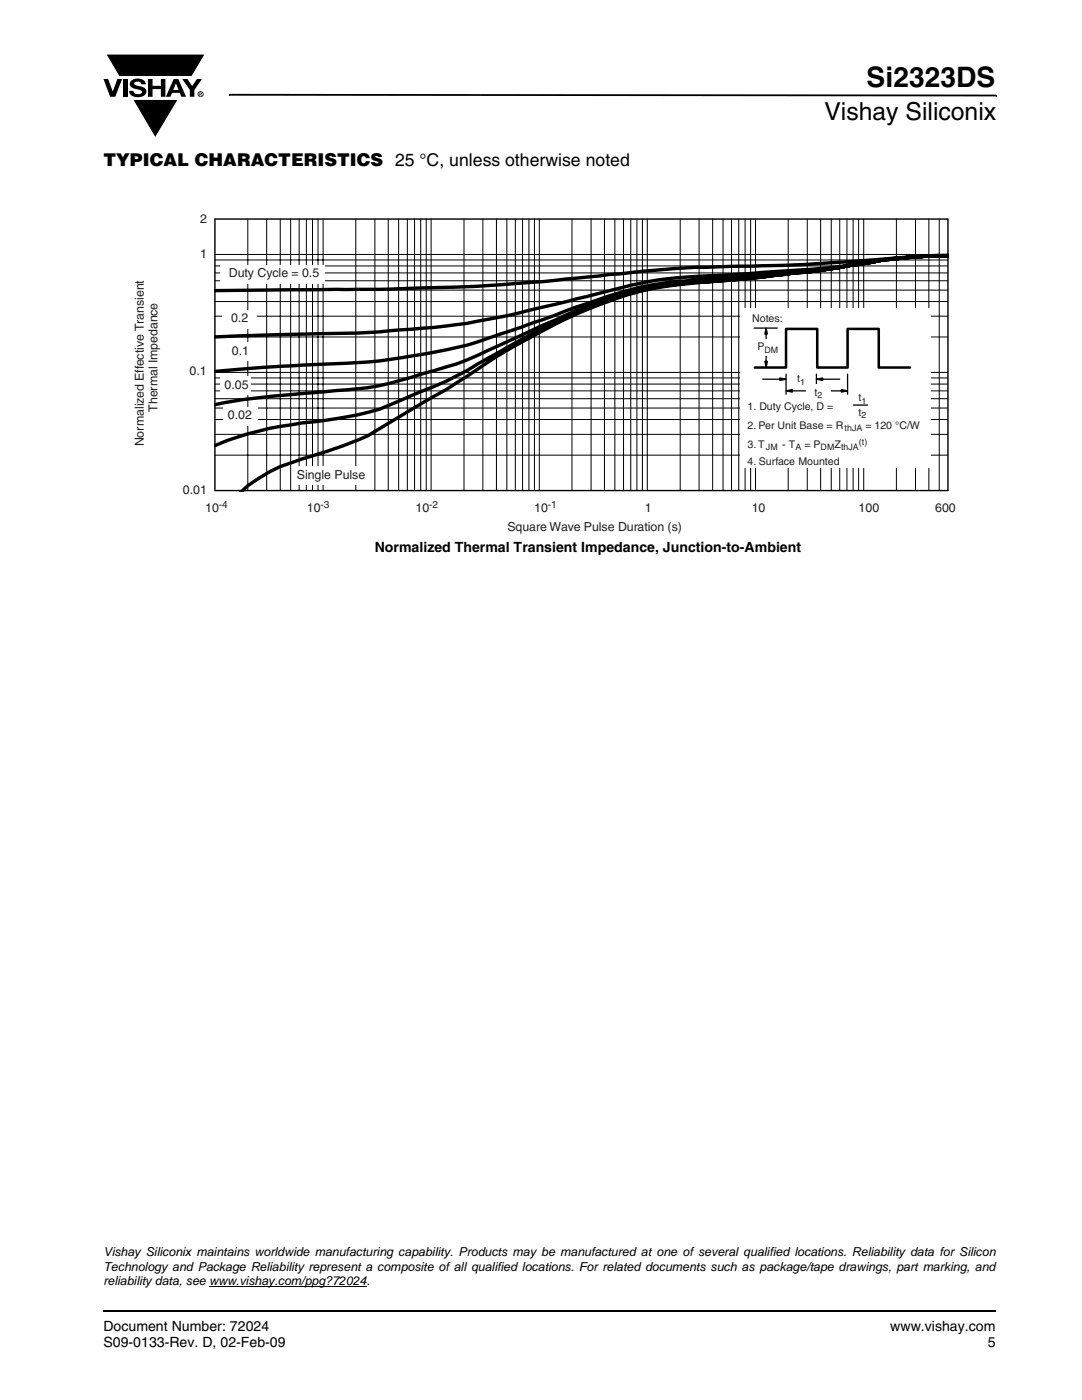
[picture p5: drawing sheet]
<svg xmlns="http://www.w3.org/2000/svg" width="216mm" height="279mm" viewBox="0 0 216 279" stroke-linecap="round" stroke-linejoin="round" font-family="sans-serif">
<path d="M20.5 261.5h.1v.4h-.1z" fill="#000"/>
<path d="M20.6 261.7h178.2" fill="none" stroke="#000" stroke-width=".36"/>
<path d="M20.6 10.7h20.5v17h-20.5z" fill="#fff"/>
<g fill="#000">
<path d="M20.6 15.8h1l.9 2.5 .9-2.5h1l-1.4 3.5h-1zM21.1 10.8h19.8l-2.6 4.5h-14.6zM24.5 15.8h.9v3.5h-.9zM26.2 16.1a2.08 2.08 0 0 1 2.8 .3l.1 .4h-.9a.78 .78 0 0 0-.7-.5 .78 .78 0 0 0-.7 .4l.2 .3 1 .2a1.06 1.06 0 0 1 1.2 1 1.06 1.06 0 0 1-1.1 1.1 1.71 1.71 0 0 1-2.3-1.2h.8a.95 .95 0 0 0 .8 .7 .95 .95 0 0 0 .9-.4 1.3 1.3 0 0 0-1.2-.6 1.02 1.02 0 0 1-1-.6 1.02 1.02 0 0 1 .1-1.1zM29.5 15.8h.9v1.3h1.7v-1.3h.9v3.5h-.9v-1.5h-1.7v1.5h-.9zM26.5 19.8h9.1l-4.6 7.7zM36.4 15.8h1l.9 1.4 1-1.4h1l-1.5 2.2v1.3h-.9v-1.4zM45.7 18.7h.2v.4h-.2zM45.9 18.7l152.9 .2v.3l-152.9-.1zM198.8 18.9h.1v.3h-.1z"/>
<path d="M35.1 16.6l-.5 1.3h1zM34.7 15.8h.9l1.5 3.5h-.9l-.3-.8h-1.6l-.3 .8h-.9z"/>
<path d="M39.9 18.6v.1h.2v-.1zM39.8 18.5h.4l.1 .2-.2 .1 .2 .3-.3-.3-.1 .3h-.1zM39.6 18.8a.45 .45 0 0 0 .9 0 .45 .45 0 0 0-.9 0zM39.4 18.8a.6 .6 0 0 1 1.2 0 .6 .6 0 0 1-1.2 0z"/>
</g>
<path d="M21.1 10.8h19.8l-2.6 4.5h-14.5zM26.5 19.8h9.1l-4.6 7.7z" fill="none" stroke="#fff" stroke-width=".2"/>
<path d="M41.7 256.7h31.4" fill="none" stroke="#000" stroke-width=".2"/>
<path d="M26.6 42.3h164.1v64.3h-164.1z" fill="#fff"/>
<path d="M189.2 51l-3.9 .1a100.8 100.8 0 0 0-13.5 1.5 231.7 231.7 0 0 1-20.5 1.8l-5.4 .4a95.8 95.8 0 0 0-21.5 2.5l-16.5 4.1a136.5 136.5 0 0 1-23.5 4.1 263.7 263.7 0 0 1-26.8 1.2l-14.7 .5M189.2 51l-5.3 .1a552.5 552.5 0 0 1-45 2.2l-17.4 1.5a370.8 370.8 0 0 1-41.6 2.8l-37 .4M189.2 51a121.2 121.2 0 0 0-21.9 2.4 305.7 305.7 0 0 1-28.4 2.7 66.4 66.4 0 0 0-21.8 5.1 471.8 471.8 0 0 0-21.9 9.8 53.6 53.6 0 0 1-10.8 3.6 57.1 57.1 0 0 1-17.2 3.3l-14.2 1.3a85.4 85.4 0 0 0-10.1 1.6M189.2 51a121.2 121.2 0 0 0-21.9 2.4 58.9 58.9 0 0 1-8.7 .9 222.5 222.5 0 0 1-17.4 1.3l-4.4 .5a61.6 61.6 0 0 0-19.7 4.5l-8.7 3.2-8.7 2.9a86.8 86.8 0 0 1-17.6 4.4 138.5 138.5 0 0 1-21.3 1.7l-9 .6-8.9 .7M189.2 51a121.2 121.2 0 0 0-21.9 2.4l-2.2 .3a538.2 538.2 0 0 1-30.1 3.2 70 70 0 0 0-20 5.8 148.9 148.9 0 0 0-21.9 12.5 105.5 105.5 0 0 1-9.7 5.7l-4 2.4a54 54 0 0 1-16.9 7.6l-4.4 1.5a26.3 26.3 0 0 0-9.9 5.7M189.2 51a121.2 121.2 0 0 0-21.9 2.4l-4.2 .7-4.5 .4a187.7 187.7 0 0 1-19.7 1.8 76 76 0 0 0-29.1 8.6l-6.1 3.1-8.5 4.7a87.7 87.7 0 0 1-13.6 6.5l-1 .4a41.8 41.8 0 0 1-13.4 3.9l-2.5 .4a78 78 0 0 0-19.3 4l-2.5 1" fill="none" stroke="#000" stroke-width=".68"/>
<g fill="none" stroke="#000" stroke-width=".2">
<path d="M42.9 54.5h146.2M42.9 53.1h146.2M42.9 56h146.2M42.9 57.9h146.2M42.9 51.9h146.2M42.9 50.8h146.2M49.4 43.7v54.2M53.2 43.7v54.2M55.9 43.7v54.2M58 43.7v54.2M59.7 43.7v54.2M61.1 43.7v54.2"/>
<path d="M62.4 43.7v54.2M63.5 43.7v54.2M64.5 43.7v54.2M71 43.7v54.2M74.8 43.7v54.2M77.5 43.7v54.2M79.5 43.7v54.2M81.3 43.7v54.2M82.7 43.7v54.2M83.9 43.7v54.2M85 43.7v54.2M86 43.7v54.2"/>
<path d="M92.6 43.7v54.2M96.4 43.7v54.2M99.1 43.7v54.2M101.1 43.7v54.2M102.8 43.7v54.2M104.3 43.7v54.2M105.5 43.7v54.2M106.6 43.7v54.2M107.6 43.7v54.2M114.1 43.7v54.2M117.9 43.7v54.2M120.6 43.7v54.2"/>
<path d="M122.7 43.7v54.2M124.4 43.7v54.2M125.9 43.7v54.2M127.1 43.7v54.2M128.2 43.7v54.2M129.2 43.7v54.2M135.7 43.7v54.2M139.5 43.7v54.2M142.2 43.7v54.2M144.3 43.7v54.2M146 43.7v54.2M147.4 43.7v54.2"/>
<path d="M148.7 43.7v54.2M149.8 43.7v54.2M150.8 43.7v54.2M157.3 43.7v54.2M161.1 43.7v54.2M163.7 43.7v54.2M165.9 43.7v54.2M167.6 43.7v54.2M169 43.7v54.2M170.2 43.7v54.2M171.3 43.7v54.2M172.3 43.7v54.2"/>
<path d="M42.9 74.3h146.2M42.9 79.6h146.2M42.9 78h146.2M42.9 76.7h146.2M42.9 75.4h146.2M42.9 67.3h146.2M42.9 63.1h146.2M42.9 60.2h146.2M42.9 90.8h146.2M42.9 86.7h146.2M42.9 83.7h146.2M42.9 81.4h146.2"/>
</g>
<path d="M189.1 43.7h-146.2v54.2h146.2" fill="none" stroke="#000" stroke-width=".28"/>
<g fill="#fff">
<path d="M44 52.9h20.8v3.7h-20.8z"/>
<path d="M44.4 61.8h7v3.8h-7z"/>
<path d="M44.6 68.3h6.9v3.7h-6.9z"/>
<path d="M44 75.1h6.1v3.7h-6.1z"/>
<path d="M44.6 81.2h6.8v3.7h-6.8z"/>
<path d="M58.8 93h15.1v3.7h-15.1z"/>
</g>
<path d="M178.9 43.7v54.2M182.7 43.7v54.2M185.3 43.7v54.2M187.4 43.7v54.2" fill="none" stroke="#000" stroke-width=".2"/>
<path d="M189.1 43.7v54.2" fill="none" stroke="#000" stroke-width=".28"/>
<path d="M147.7 61.6h38v31.8h-38z" fill="#fff"/>
<g fill="none" stroke="#000" stroke-width=".25">
<path d="M150.5 65.5h4.6M152.2 75.7h3.8M155.6 75.4l1.2 .3-1.2 .2zM156.8 78l1.3-.2v.5zM156.8 74.7v4M157.7 78h3.8M162.9 75.7l1.2-.3v.5zM162.9 74.7v2M163.8 75.7h3.8M164.5 78h3.7M167.9 77.8l1.2 .2-1.2 .3zM169.1 74.7v4"/>
<path d="M170.3 80.8h2.8"/>
</g>
<path d="M155.6 75.4l1.2 .3-1.2 .2zM156.8 78l1.3-.2v.5zM162.9 75.7l1.2-.3v.5zM167.9 77.8l1.2 .2-1.2 .3z" fill="#000"/>
<g fill="#fff">
<path d="M157.4 74h4.9v3.4h-4.9z"/>
<path d="M160.8 76.7h5v3.3h-5z"/>
</g>
<path d="M152.6 72.1h.5l-.2 1.2zM152.9 65.5l.2 1.2h-.5z" fill="#000"/>
<path d="M152.6 72.1h.5l-.2 1.2zM152.9 65.5l.2 1.2h-.5zM152.9 66.3v6.2" fill="none" stroke="#000" stroke-width=".25"/>
<path d="M149.4 67.6h7.6v3.4h-7.6z" fill="#fff"/>
<path d="M150.6 73.3h6.2v-7.7h6.3v7.7h6v-7.7h6.2v7.7h6.3" fill="none" stroke="#000" stroke-width=".51"/>
<text font-size="5.6" x="172.9" y="17.4">Si2323DS</text>
<text font-size="4.9" x="164.5" y="24">Vishay Siliconix</text>
<text font-size="3.5" x="20.6" y="33">TYPICAL CHARACTERISTICS 25 °C, unless otherwise noted</text>
<g font-size="2.8">
<text x="74.8" y="110.2">Normalized Thermal Transient Impedance, Junction-to-Ambient</text>
<text x="20.6" y="265.6">Document Number: 72024</text>
<text x="20.6" y="268.8">S09-0133-Rev. D, 02-Feb-09</text>
<text x="177.7" y="265.6">www.vishay.com</text>
<text x="197.1" y="268.8">5</text>
</g>
<g font-size="2.5" fill="#231f20">
<text x="39.9" y="44.4">2</text>
<text x="39.9" y="51.6">1</text>
<text x="45.7" y="55.4">Duty Cycle = 0.5</text>
<text x="46.1" y="64.3">0.2</text>
<text x="46.3" y="70.8">0.1</text>
<text x="37.8" y="74.9">0.1</text>
<text x="44.8" y="77.6">0.05</text>
<text x="31.4" y="82.2" transform="rotate(-90 31.4 82.2)">Thermal Impedance</text>
<text x="45.5" y="83.7">0.02</text>
<text x="28.7" y="89.1" transform="rotate(-90 28.7 89.1)">Normalized Effective Transient</text>
<text x="59.2" y="95.6">Single Pulse</text>
<text x="36.5" y="98.6">0.01</text>
<text x="40.9" y="102.1">10</text>
<text x="61.3" y="102.1">10</text>
<text x="82.9" y="102.1">10</text>
<text x="101.2" y="106">Square Wave Pulse Duration (s)</text>
<text x="106.6" y="102.1">10</text>
<text x="128.7" y="102.1">1</text>
<text x="150" y="102.1">10</text>
<text x="171.3" y="102.1">100</text>
<text x="186.6" y="102.1">600</text>
</g>
<g font-size="2.5">
<text x="20.6" y="250.8">Vishay Siliconix maintains worldwide manufacturing capability. Products may be manufactured at one of several qualified locations. Reliability data for Silicon</text>
<text x="20.6" y="256.4">reliability data, see www.vishay.com/ppg?72024.</text>
<text x="20.6" y="253.6">Technology and Package Reliability represent a composite of all qualified locations. For related documents such as package/tape drawings, part marking, and</text>
</g>
<g font-size="2.1" fill="#231f20">
<text x="150.1" y="64.2">Notes:</text>
<text x="151.1" y="69.9">P</text>
<text x="159.1" y="76.3">t</text>
<text x="149.1" y="81.8">1. Duty Cycle, D =</text>
<text x="162.5" y="78.9">t</text>
<text x="171.3" y="80.1">t</text>
<text x="171.3" y="83">t</text>
<text x="149.1" y="85.6">2. Per Unit Base = R</text>
<text x="149.1" y="89.4">3. T</text>
<text x="156" y="89.4">- T</text>
<text x="160.5" y="89.4">= P</text>
<text x="166.5" y="89.4">Z</text>
<text x="172.7" y="85.6">= 120 °C/W</text>
<text x="149.1" y="92.7">4. Surface Mounted</text>
</g>
<g font-size="2" fill="#231f20">
<text x="43.6" y="101.4">-4</text>
<text x="64" y="101.4">-3</text>
<text x="85.6" y="101.4">-2</text>
<text x="109.3" y="101.4">-1</text>
</g>
<g font-size="1.8" fill="#231f20">
<text x="152.5" y="70.4">DM</text>
<text x="159.7" y="76.7">1</text>
<text x="163.1" y="79.4">2</text>
<text x="171.9" y="80.6">1</text>
<text x="171.9" y="83.4">2</text>
<text x="152.8" y="89.9">JM</text>
<text x="158.8" y="89.9">A</text>
<text x="163.7" y="89.9">DM</text>
<text x="167.8" y="89.9">thJA</text>
<text x="168.5" y="86.1">thJA</text>
<text x="171.4" y="88.8">(t)</text>
</g>
</svg>
